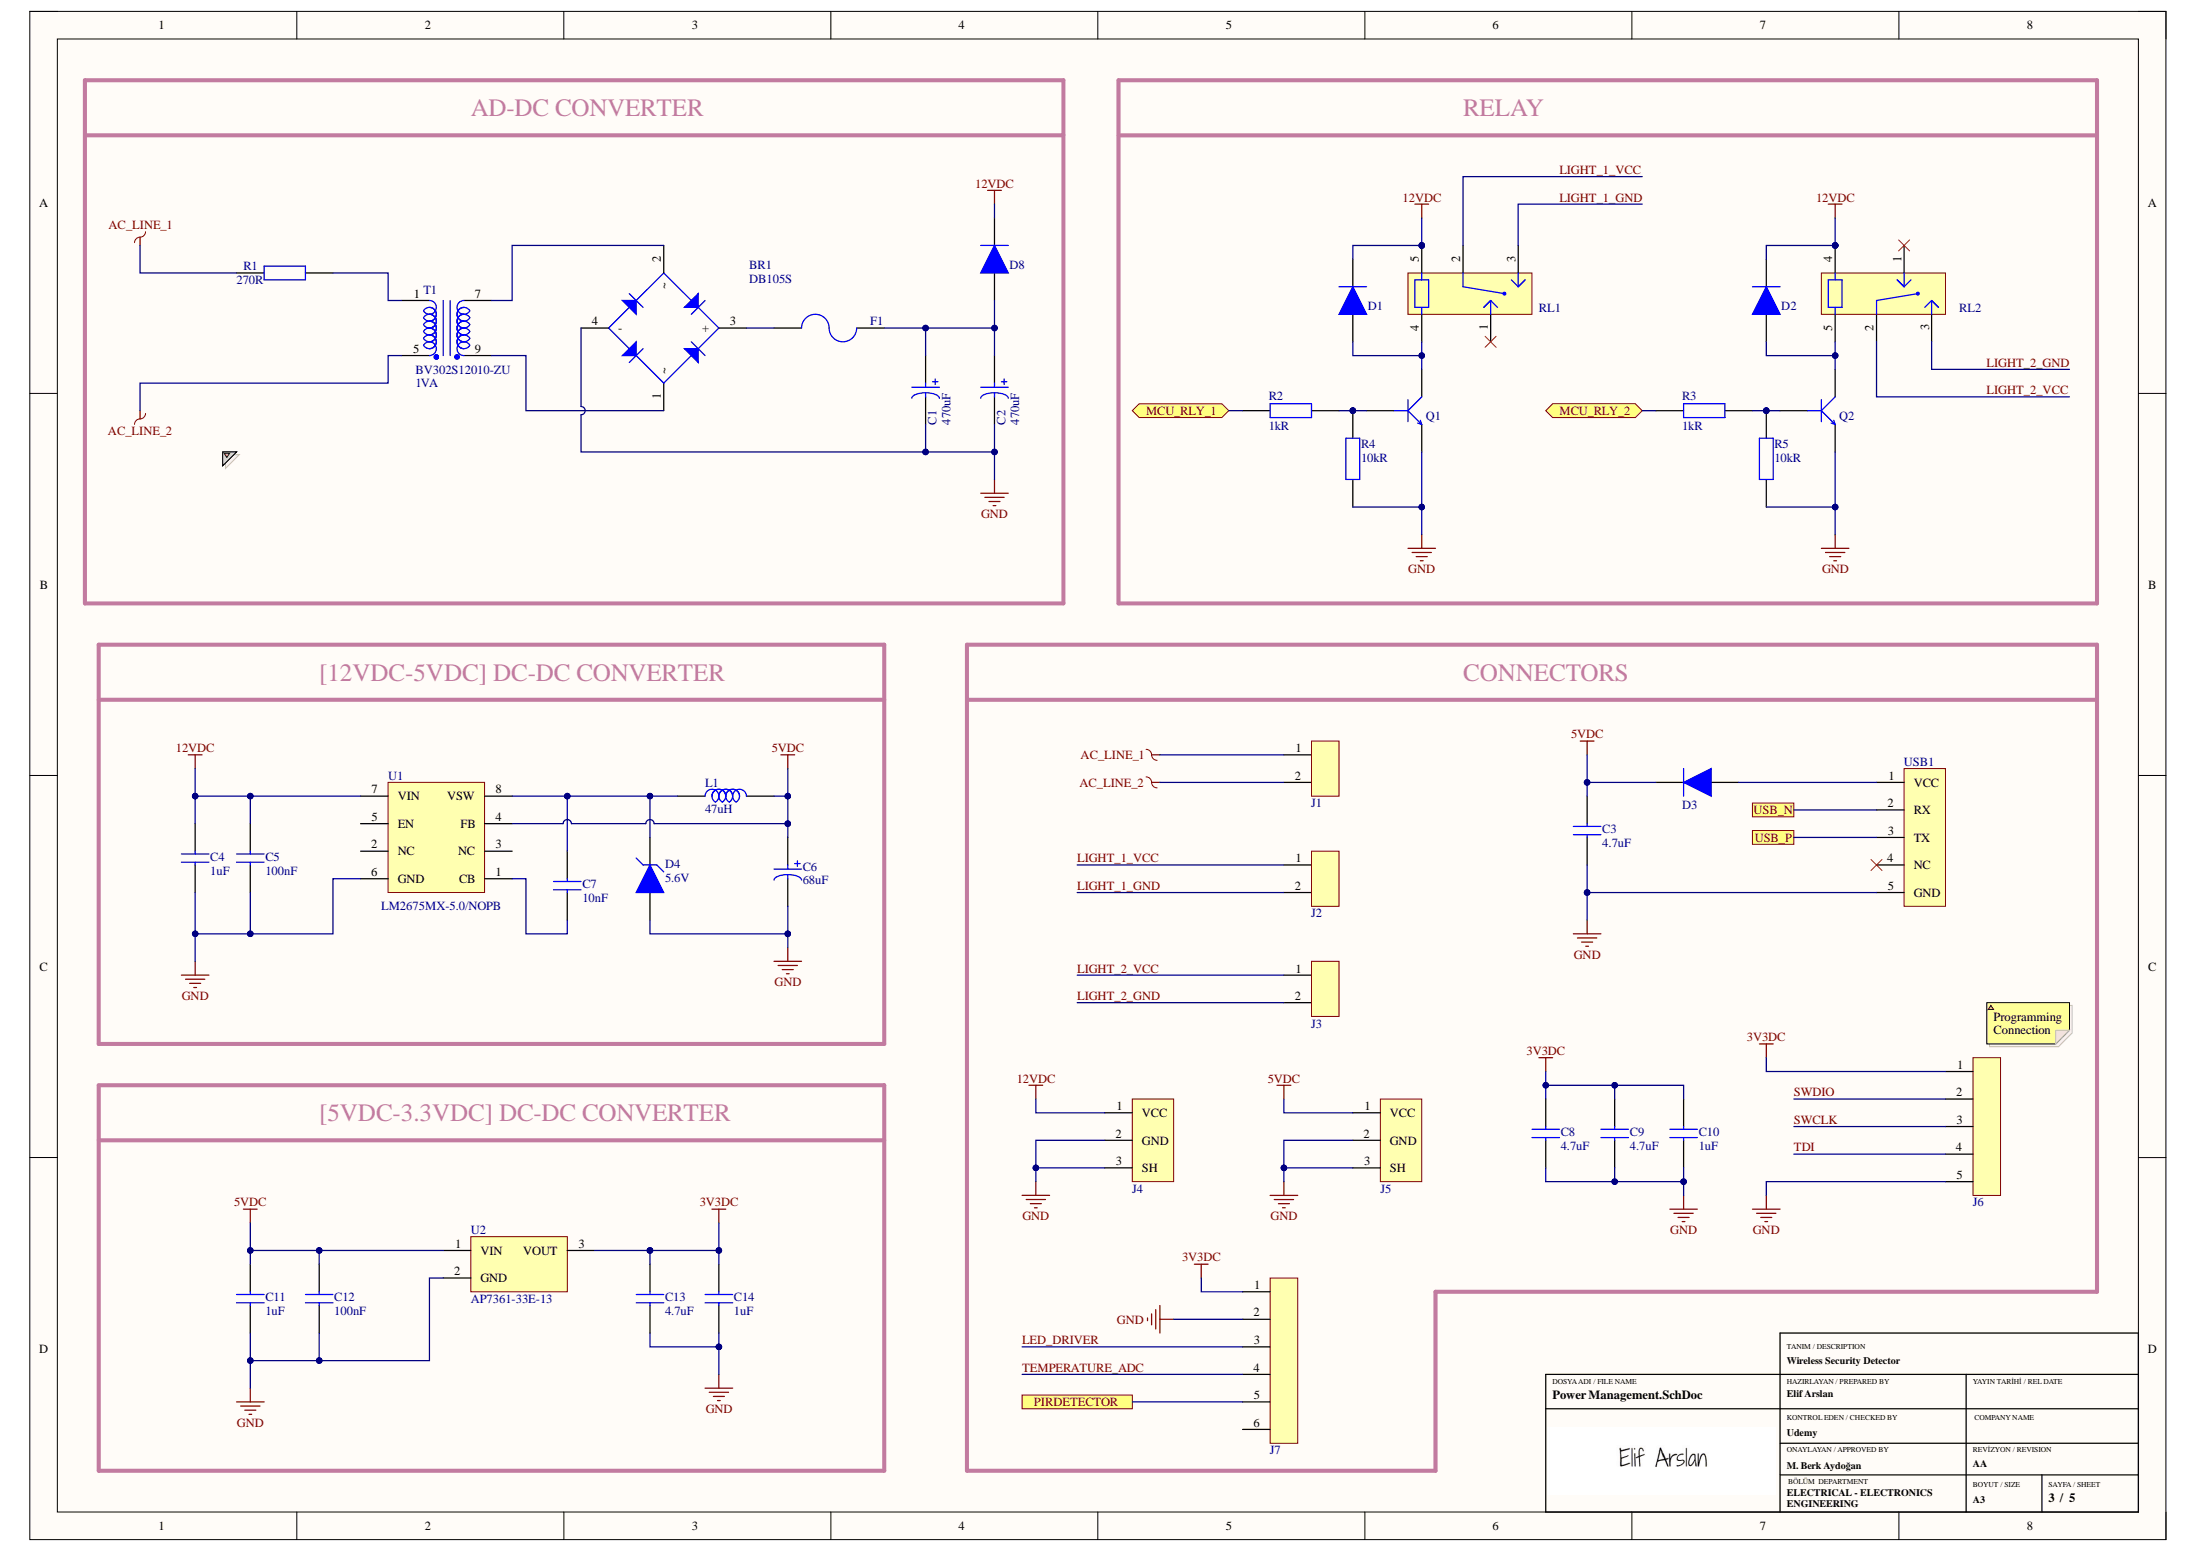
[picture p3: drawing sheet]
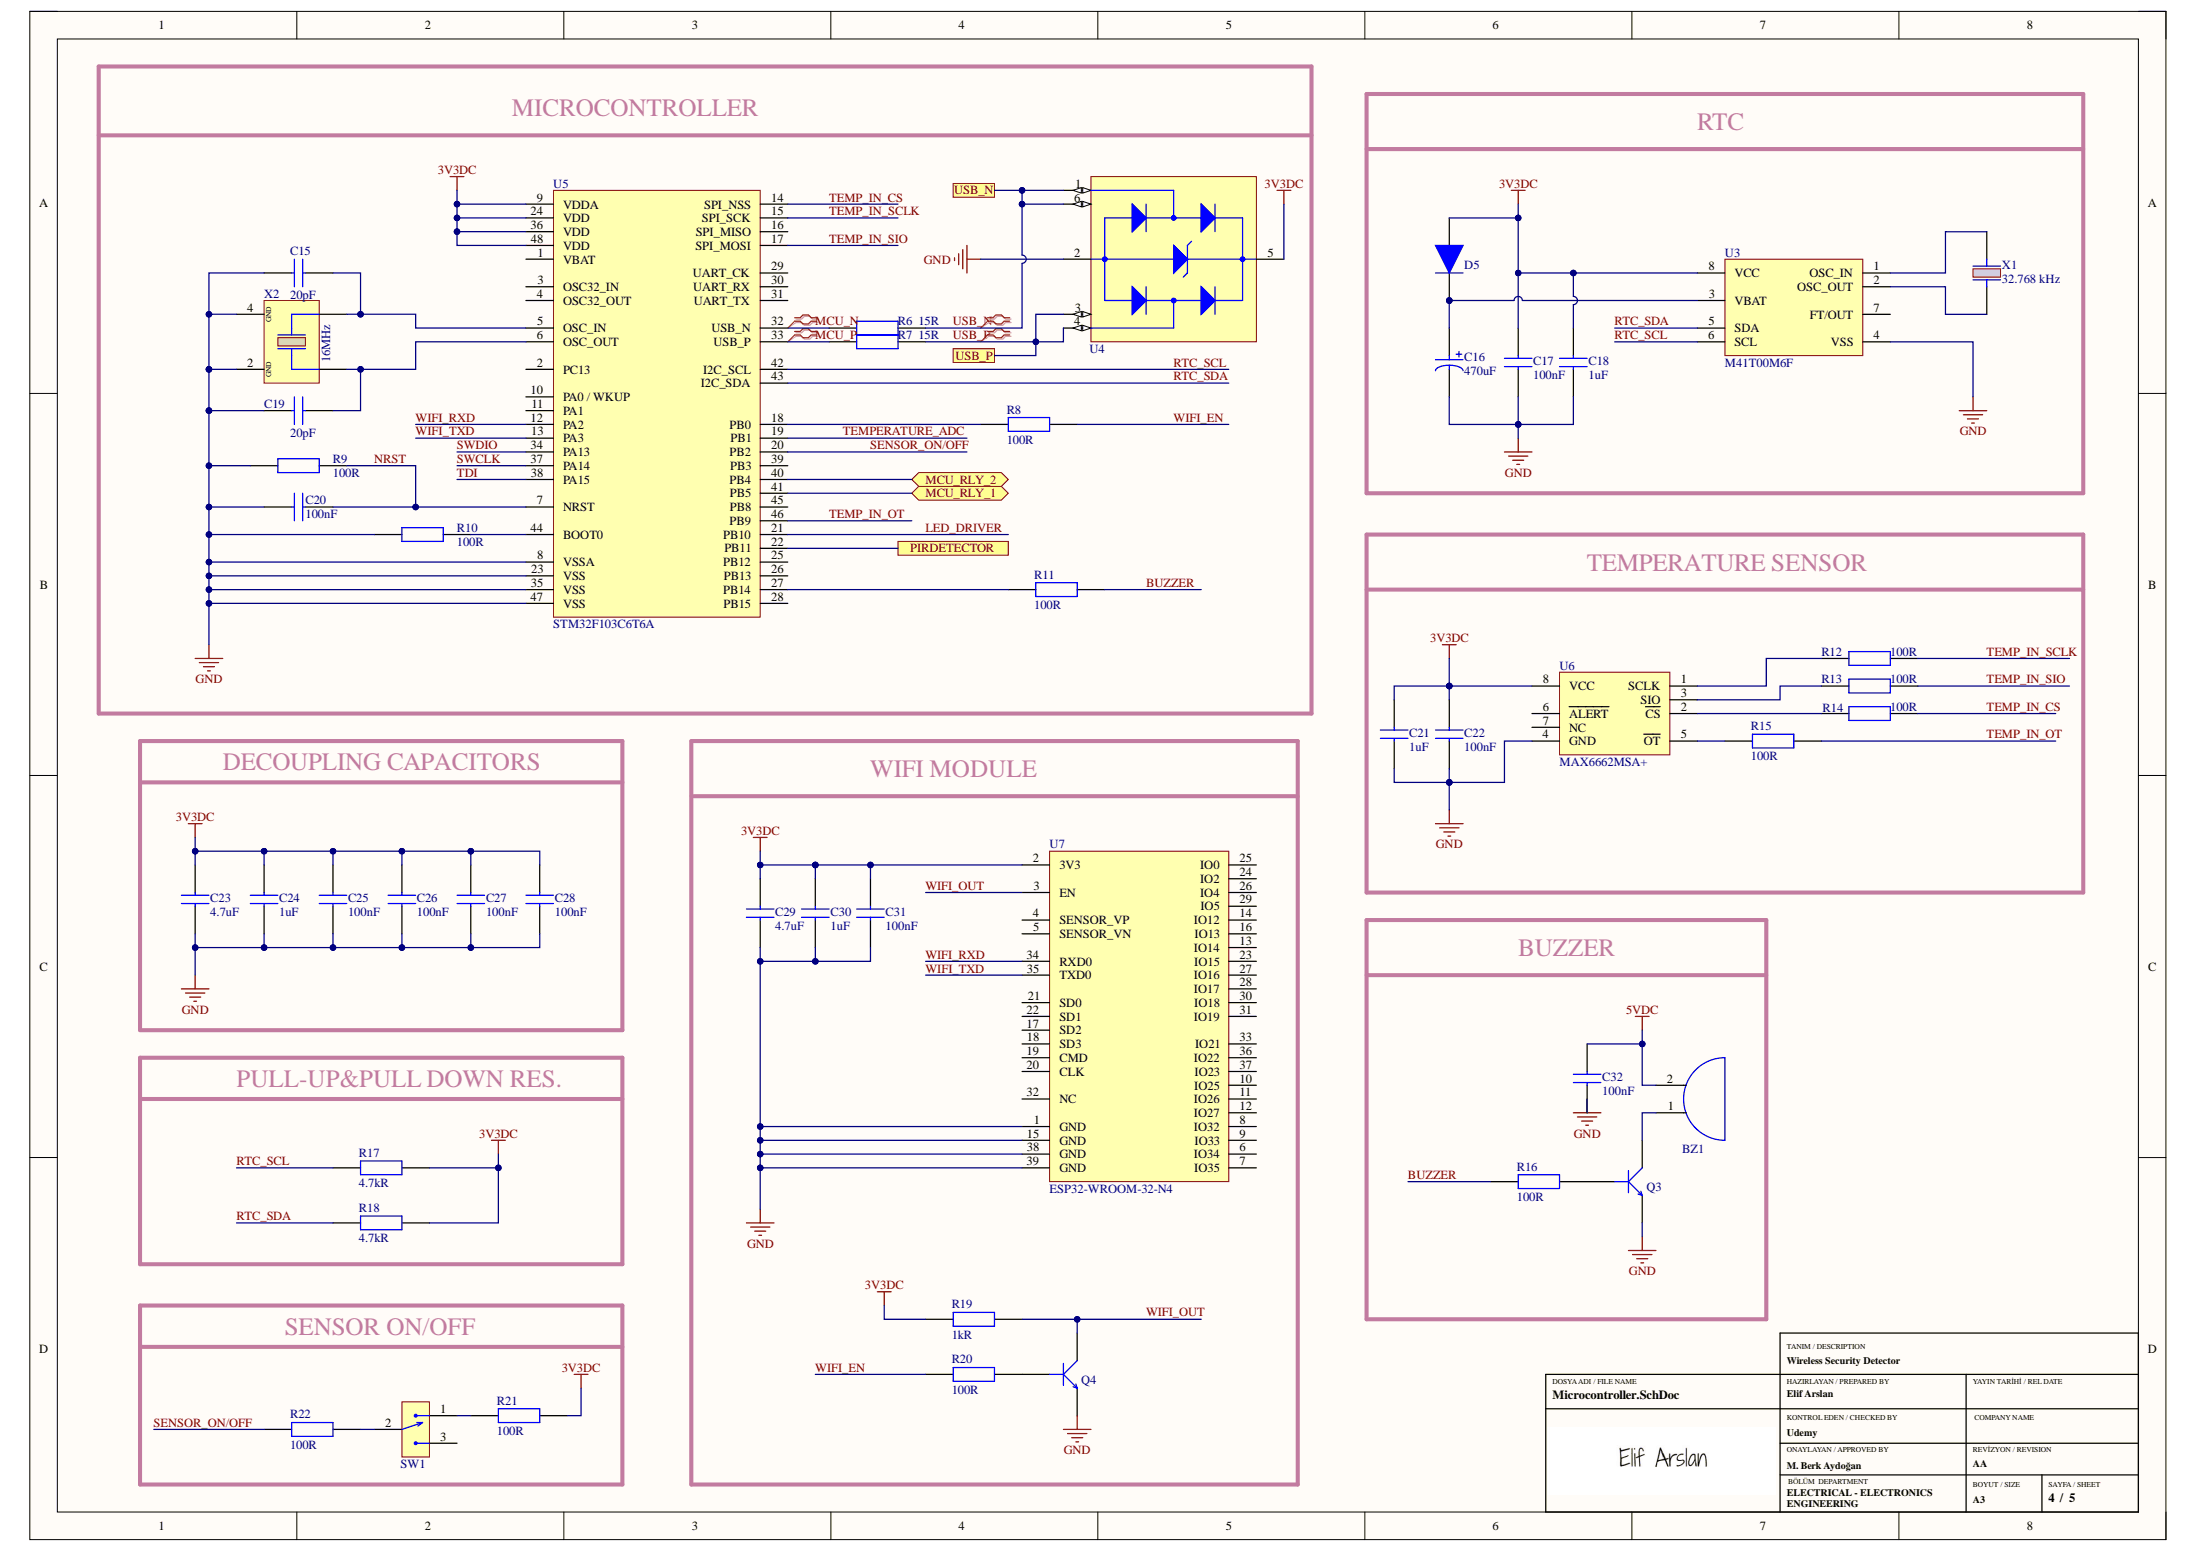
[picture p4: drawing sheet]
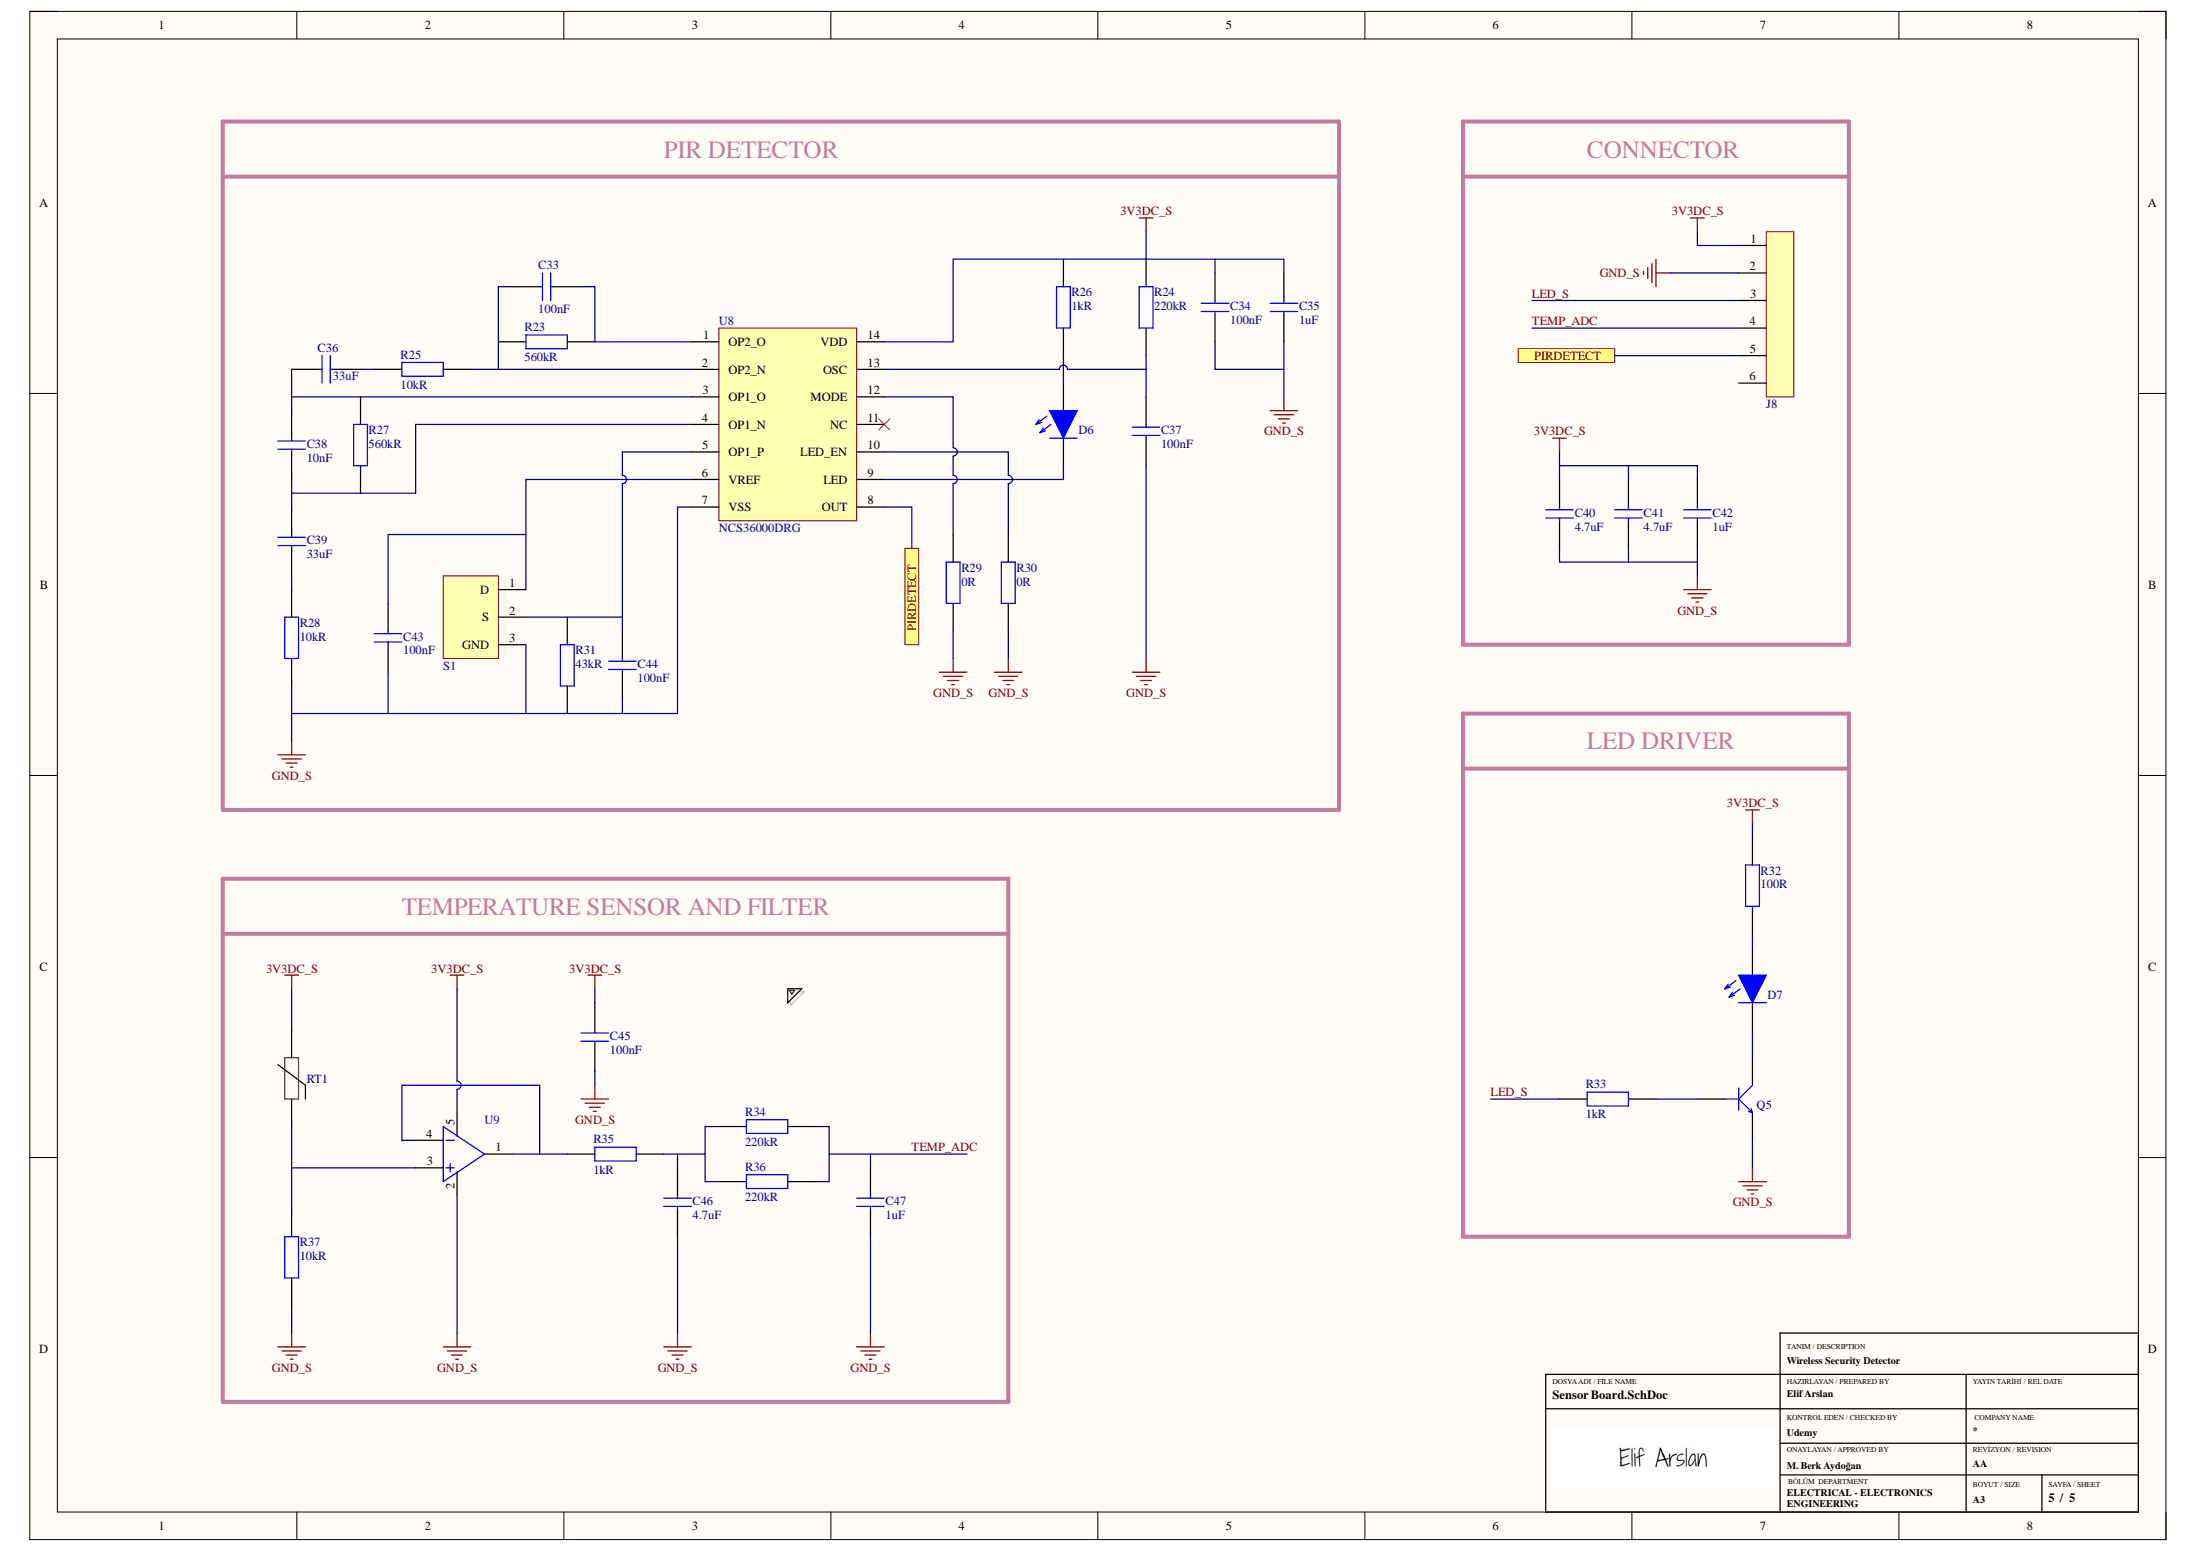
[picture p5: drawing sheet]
# Altium project UDEMY_ELİF_ARSLAN.PrjPcb
5 sheets, 127 parts. Net scope: global (net labels, ports and power ports of the same name join across sheets).
Board file: UDEMY_ELİF_ARSLAN.PcbDoc
Sheets:
  Cover.SchDoc
  Block Diagram.SchDoc
  Power Management.SchDoc
  Microcontroller.SchDoc
  Sensor Board.SchDoc

## Sheet Cover.SchDoc
size A3; ApprovedBy: M. Berk Aydoğan; CheckedBy: Udemy; Revision: AA; SheetNumber: 1; SheetTotal: 5; PageSize: A3; ProjectDescription: Wireless Security Detector; PreparedBy: Elif Arslan; TotalSheetSize: 1 / 2

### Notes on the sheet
- Sayfa Nu.
- Page No.
- İÇİNDEKİLER / CONTENTS
- Açıklama / Description
- Tarih
- Date
- REVİZYON / REVISION
- ÜRETİM NOTLARI / PRODUCTION NOTES
- 1
- 2
- Cover
- Block Diagram
- 1~5
- 3
- 13.09.2022
- End of Schematic
- 4
- Power Management
- 5
- Main Board and AUX board
- Microcontroller
- Sensor Board
- 6
- 7
- İLETİŞİM / CONTACT
- Elif ARSLAN
- elif-arslan58@hotmail.com
- Cell Phone Number

## Sheet Block Diagram.SchDoc
size A3; ApprovedBy: M. Berk Aydoğan; CheckedBy: Udemy; Revision: AA; SheetNumber: 2; SheetTotal: 2; PageSize: A3; ProjectDescription: Wireless Security Detector; PreparedBy: Elif Arslan

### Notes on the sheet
- 220V AC to 12V DC
- AC-DC CONVERTER
- BUZZER
- RELAY
- PWM
- I/O
- 12V & 5V DC OUTPUT
- 12V DC to 5V DC - 3.3V DC
- DC-DC CONVERTER
- MCU
- USB/UART
- USB
- SPI
- TEMPERATURE SENSOR
- SENSOR ON/OFF
- I2C
- UART
- RTC
- PROGRAMMING CONNECTOR
- Wi-Fi MODULE
- ADC
- PYROELECTRIC (PIR) SENSOR
- LED DRIVER CIRCUIT
- KOMPONENTLER:
  RTC: M41T0
  WIFI MODULE: ESP32-WROOM-32-N4
  PYRO SENSOR: LHI 878/3902
  TEMPERATURE OUTSIDE: TFPT1206L1002FM
  TEMPERATURE INSIDE: MAX6662MSA+
  MCU: STM32F103C6T6A
  RELAY: ALQ112
  BUZZER: CMI-9605IC-0580T
  SENSOR ON/OFF: EG1215AA
  AC-DC CONVERTER:
  Transformer(trafo): BV302S12010-ZU
  Bridge Diodes: DB105S
  DC-DC CONVERTER:
  5VDC: LM2675MX-5.0/NOPB
  3.3VDC: AP7361-33E-13
  LED DRIVER MOSFET: SSM3K2615R,LF
- HABERLEŞME PROTOKOLLERİ
  SENKRON VE ASENKRON
  UART
  USART
  I2C (SDA - SCL olarak iki hattı bulunur / hızları ayarlanabilir / master slave olarak kullanılabilir)
  SPI
- Resistors: RC0603FR-0710KL
  Capacitor: C0603C104K4RAC7867
  Electrolytic Cap: ALC70A471CF400
  Polymer Cap: PCR1E471MCL1GS
- KOMPONENT TEDARİK SİTELERİ
  Digi-Key
  Mouser
  Farnell
  RS Component
  LCSC
- 3D BODY SİTELERİ
  3DContentCentral
  GrabCAD
  SnapEDA

## Sheet Power Management.SchDoc
size A3; ApprovedBy: M. Berk Aydoğan; CheckedBy: Udemy; Revision: AA; SheetNumber: 3; SheetTotal: 5; PageSize: A3; ProjectDescription: Wireless Security Detector; PreparedBy: Elif Arslan

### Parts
BR1  DB105S  [DB105S]
C1  Capacitance: 470uF  [CAP_RADIAL_D10_P5]  (hidden comment: ESH477M050AL3AA)
C2  Capacitance: 470uF  [CAP_RADIAL_D10_P5]  (hidden comment: ESH477M050AL3AA)
C3  Capacitance: 4.7uF  [CAP_0805]  (hidden comment: CL21A475KAQNNNE)
C4  Capacitance: 1uF  [CAP_0805]  (hidden comment: CL21B105KBFNNNE)
C5  Capacitance: 100nF  [CAP_0805]  (hidden comment: CL21B104KBCNNNC)
C6  Capacitance: 68uF  [CAP_EEVseries]  (hidden comment: EEV686M035A9HAA)
C7  Capacitance: 10nF  [CAP_0603]  (hidden comment: 0603B103K160CT)
C8  Capacitance: 4.7uF  [CAP_0805]  (hidden comment: CL21A475KAQNNNE)
C9  Capacitance: 4.7uF  [CAP_0805]  (hidden comment: CL21A475KAQNNNE)
C10  Capacitance: 1uF  [CAP_0805]  (hidden comment: CL21B105KBFNNNE)
C11  Capacitance: 1uF  [CAP_0805]  (hidden comment: CL21B105KBFNNNE)
C12  Capacitance: 100nF  [CAP_0603]  (hidden comment: C0603C104K4RACTU)
C13  Capacitance: 4.7uF  [CAP_0805]  (hidden comment: CL21A475KAQNNNE)
C14  Capacitance: 1uF  [CAP_0805]  (hidden comment: CL21B105KBFNNNE)
D1  1N4148WS  [SOD323F]  (value not drawn)
D2  1N4148WS  [SOD323F]  (value not drawn)
D3  1N4148WS  [SOD323F]  (value not drawn)
D4  Voltage Rating (DC): 5.6V  [SMB]  (hidden comment: 1SMB5919BT3G)
D8  1N4148WS  [SOD323F]  (value not drawn)
F1  FUSE 3413.0216.22  [3413.0216.22]  (value not drawn)
J1  TBP01R1-508-02BE  [TBP01R1-508]  (value not drawn)
J2  TBP01R1-508-02BE  [TBP01R1-508]  (value not drawn)
J3  TBP01R1-508-02BE  [TBP01R1-508]  (value not drawn)
J4  PJ-037AH-SMT-TR  [JACK]  (value not drawn)
J5  PJ-037AH-SMT-TR  [JACK]  (value not drawn)
J6  SMH-105-02-L-S  [PINHEADER_1x5_RA]  (value not drawn)
J7  64800611622  [64800611622]  (value not drawn)
L1  Inductance: 47uH  [IND_1212]  (hidden comment: 78438335470)
Q1  MMBT3904-7-F  [SOT-23F]  (value not drawn)
Q2  MMBT3904-7-F  [SOT-23F]  (value not drawn)
R1  Resistance: 270R  [RES_AXIAL_W]  (hidden comment: 5WD27)
R2  Resistance: 1kR  [RES_0603]  (hidden comment: RC0603FR-071KL)
R3  Resistance: 1kR  [RES_0603]  (hidden comment: RC0603FR-071KL)
R4  Resistance: 10kR  [RES_0603]  (hidden comment: RC0603FR-0710KL)
R5  Resistance: 10kR  [RES_0603]  (hidden comment: RC0603FR-0710KL)
RL1  ALQ112  [ALQ112]  (value not drawn)
RL2  ALQ112  [ALQ112]  (value not drawn)
T1  BV302S12010-ZU  Rated Power: 1VA  [BV302S]
U1  LM2675MX-5.0/NOPB  [SOIC8]
U2  AP7361-33E-13  [SOT-223]
USB1  10118192-0001LF  [MICRO_B_USB]  (value not drawn)

### Blocks framed on the sheet
AD-DC CONVERTER: BR1 C1 C2 D8 F1 R1 T1
RELAY: D1 D2 Q1 Q2 R2-R5 RL1 RL2
[12VDC-5VDC] DC-DC CONVERTER: C4-C7 D4 L1 U1
CONNECTORS: C3 C8-C10 D3 J1-J7 USB1
[5VDC-3.3VDC] DC-DC CONVERTER: C11-C14 U2

### Ports
MCU_RLY_1 (bidir), MCU_RLY_2 (bidir), PIRDETECTOR, USB_N, USB_P

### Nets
3V3DC: C8.2 C9.2 C10.2 C13.2 C14.2 J6.1 J7.1 U2.3(VOUT)
5VDC: C3.2 C6.1 C11.2 C12.2 D3.1 J5.1(VCC) L1.2 U1.4(FB) U2.1(VIN)
12VDC: C4.2 C5.2 D1.1 D2.1 D8.1 J4.1(VCC) RL1.5 RL2.4 U1.7(VIN)
AC_LINE_1: J1.1 R1.1
AC_LINE_2: J1.2 T1.5
GND: BR1.4(-) C1.2 C2.2 C3.1 C4.1 C5.1 C6.2 C8.1 C9.1 C10.1 C11.1 C12.1 C13.1 C14.1 D4.A J4.2(GND) J4.3(SH) J5.2(GND) J5.3(SH) J6.5 J7.2 Q1.2(E) Q2.2(E) R4.1 R5.1 U1.6(GND) U2.2(GND) USB1.5(GND)
LED_DRIVER: J7.3
LIGHT_1_GND: J2.2 RL1.3
LIGHT_1_VCC: J2.1 RL1.2
LIGHT_2_GND: J3.2 RL2.3
LIGHT_2_VCC: J3.1 RL2.2
SWCLK: J6.3
SWDIO: J6.2
TDI: J6.4
TEMPERATURE_ADC: J7.4
USB_N: USB1.2(RX) ; port USB_N
USB_P: USB1.3(TX) ; port USB_P
NetBR1_1: BR1.1 T1.9
NetBR1_2: BR1.2 T1.7
NetBR1_3: BR1.3(+) F1.1
NetC1_1: C1.1 C2.1 D8.2 F1.2
NetC7_1: C7.1 U1.1(CB)
NetC7_2: C7.2 D4.C L1.1 U1.8(VSW)
NetD1_2: D1.2 Q1.3(C) RL1.4
NetD2_2: D2.2 Q2.3(C) RL2.5
NetD3_2: D3.2 USB1.1(VCC)
NetJ7_5: J7.5 ; port PIRDETECTOR
NetQ1_1: Q1.1(B) R2.2 R4.2
NetQ2_1: Q2.1(B) R3.2 R5.2
NetR1_2: R1.2 T1.1
NetR2_1: R2.1 ; port MCU_RLY_1
NetR3_1: R3.1 ; port MCU_RLY_2

Not connected (* = marked no-connect by the designer): J7 6; RL1 1*; RL2 1*; U1 2(NC) 3(NC) 5(EN); USB1 4(NC)*

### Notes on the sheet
- AC LINE >> 230VAC 50Hz
- (near J6) Programming Connection

## Sheet Microcontroller.SchDoc
size A3; ApprovedBy: M. Berk Aydoğan; CheckedBy: Udemy; Revision: AA; SheetNumber: 4; SheetTotal: 5; PageSize: A3; ProjectDescription: Wireless Security Detector; PreparedBy: Elif Arslan

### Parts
BZ1  CMI-9605IC-0580T  [CMI-9605IC]  (value not drawn)
C15  Capacitance: 20pF  [CAP_0603]  (hidden comment: CL10C200JB8NNNC)
C16  Capacitance: 470uF  [CAP_RADIAL_D10_P5]  (hidden comment: ESH477M050AL3AA)
C17  Capacitance: 100nF  [CAP_0805]  (hidden comment: CL21B104KBCNNNC)
C18  Capacitance: 1uF  [CAP_0805]  (hidden comment: CL21B105KBFNNNE)
C19  Capacitance: 20pF  [CAP_0603]  (hidden comment: CL10C200JB8NNNC)
C20  Capacitance: 100nF  [CAP_0603]  (hidden comment: C0603C104K4RACTU)
C21  Capacitance: 1uF  [CAP_0805]  (hidden comment: CL21B105KBFNNNE)
C22  Capacitance: 100nF  [CAP_0805]  (hidden comment: CL21B104KBCNNNC)
C23  Capacitance: 4.7uF  [CAP_0805]  (hidden comment: CL21A475KAQNNNE)
C24  Capacitance: 1uF  [CAP_0805]  (hidden comment: CL21B105KBFNNNE)
C25  Capacitance: 100nF  [CAP_0603]  (hidden comment: C0603C104K4RACTU)
C26  Capacitance: 100nF  [CAP_0603]  (hidden comment: C0603C104K4RACTU)
C27  Capacitance: 100nF  [CAP_0603]  (hidden comment: C0603C104K4RACTU)
C28  Capacitance: 100nF  [CAP_0603]  (hidden comment: C0603C104K4RACTU)
C29  Capacitance: 4.7uF  [CAP_0805]  (hidden comment: CL21A475KAQNNNE)
C30  Capacitance: 1uF  [CAP_0805]  (hidden comment: CL21B105KBFNNNE)
C31  Capacitance: 100nF  [CAP_0805]  (hidden comment: CL21B104KBCNNNC)
C32  Capacitance: 100nF  [CAP_0805]  (hidden comment: CL21B104KBCNNNC)
D5  1N4148WS  [SOD323F]  (value not drawn)
Q3  MMBT3904-7-F  [SOT-23F]  (value not drawn)
Q4  MMBT3904-7-F  [SOT-23F]  (value not drawn)
R6  Resistance: 15R  [RES_0603]  (hidden comment: RC0603JR-0715RL)
R7  Resistance: 15R  [RES_0603]  (hidden comment: RC0603JR-0715RL)
R8  Resistance: 100R  [RES_0603]  (hidden comment: RC0603JR-07100RL)
R9  Resistance: 100R  [RES_0603]  (hidden comment: RC0603JR-07100RL)
R10  Resistance: 100R  [RES_0603]  (hidden comment: RC0603JR-07100RL)
R11  Resistance: 100R  [RES_0603]  (hidden comment: RC0603JR-07100RL)
R12  Resistance: 100R  [RES_0603]  (hidden comment: RC0603JR-07100RL)
R13  Resistance: 100R  [RES_0603]  (hidden comment: RC0603JR-07100RL)
R14  Resistance: 100R  [RES_0603]  (hidden comment: RC0603JR-07100RL)
R15  Resistance: 100R  [RES_0603]  (hidden comment: RC0603JR-07100RL)
R16  Resistance: 100R  [RES_0603]  (hidden comment: RC0603JR-07100RL)
R17  Resistance: 4.7kR  [RES_0603]  (hidden comment: RC0603JR-074K7L)
R18  Resistance: 4.7kR  [RES_0603]  (hidden comment: RC0603JR-074K7L)
R19  Resistance: 1kR  [RES_0603]  (hidden comment: RC0603FR-071KL)
R20  Resistance: 100R  [RES_0603]  (hidden comment: RC0603JR-07100RL)
R21  Resistance: 100R  [RES_0603]  (hidden comment: RC0603JR-07100RL)
R22  Resistance: 100R  [RES_0603]  (hidden comment: RC0603JR-07100RL)
SW1  EG1215AA  [EG1215AA]  (value not drawn)
U3  M41T00M6F  [SOIC8]
U4  USBLC6-2SC6  [SOT-23-6L]  (value not drawn)
U5  STM32F103C6T6A  [LQFP-48]
U6  MAX6662MSA+  [SOIC8]
U7  ESP32-WROOM-32-N4  [ESP32-32E]
X1  Operating Frequency: 32.768 kHz  [ABS05]  (hidden comment: ABS05-32.768KHZ-T)
X2  Frequency: 16MHz  [ECS]  (hidden comment: ECS-160-20-30B-TR)

### Blocks framed on the sheet
MICROCONTROLLER: C15 C19 C20 R6-R11 U4 U5 X2
RTC: C16-C18 D5 U3 X1
TEMPERATURE SENSOR: C21 C22 R12-R15 U6
DECOUPLING CAPACITORS: C23-C28
WIFI MODULE: C29-C31 Q4 R19 R20 U7
BUZZER: BZ1 C32 Q3 R16
PULL-UP&PULL DOWN RES.: R17 R18
SENSOR ON/OFF: R21 R22 SW1

### Ports
MCU_RLY_1 (bidir), MCU_RLY_2 (bidir), PIRDETECTOR, USB_N, USB_P

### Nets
3V3DC: C17.2 C18.2 C21.2 C22.2 C23.2 C24.2 C25.2 C26.2 C27.2 C28.2 C29.2 C30.2 C31.2 D5.2 R17.2 R18.2 R19.1 R21.2 U3.8(VCC) U4.5(VBUS) U5.9(VDDA) U5.24(VDD) U5.36(VDD) U5.48(VDD) U6.8(VCC) U7.2(3V3)
5VDC: BZ1.2 C32.1
GND: C15.2 C16.2 C17.1 C18.1 C19.1 C20.2 C21.1 C22.1 C23.1 C24.1 C25.1 C26.1 C27.1 C28.1 C29.1 C30.1 C31.1 C32.2 Q3.2(E) Q4.2(E) R9.1 R10.1 U3.4(VSS) U4.2(GND) U5.8(VSSA) U5.23(VSS) U5.35(VSS) U5.47(VSS) U6.4(GND) U7.1(GND) U7.15(GND) U7.38(GND) U7.39(GND) X2.2(GND) X2.4(GND)
BUZZER: R11.2 R16.1
LED_DRIVER: U5.21(PB10)
MCU_N: R6.1 U5.32(USB_N)
MCU_P: R7.1 U5.33(USB_P)
NRST: C20.1 R9.2 U5.7(NRST)
RTC_SCL: R17.1 U3.6(SCL) U5.42(I2C_SCL)
RTC_SDA: R18.1 U3.5(SDA) U5.43(I2C_SDA)
SENSOR_ON/OFF: R22.2 U5.20(PB2)
SWCLK: U5.37(PA14)
SWDIO: U5.34(PA13)
TDI: U5.38(PA15)
TEMP_IN_CS: R14.2 U5.14(SPI_NSS)
TEMP_IN_OT: R15.2 U5.46(PB9)
TEMP_IN_SCLK: R12.2 U5.15(SPI_SCK)
TEMP_IN_SIO: R13.2 U5.17(SPI_MOSI)
TEMPERATURE_ADC: U5.19(PB1)
USB_N: R6.2 U4.1(I/O1_IN) U4.6(I/O1_OUT) ; port USB_N
USB_P: R7.2 U4.3(I/O2_IN) U4.4(I/O2_OUT) ; port USB_P
WIFI_EN: R8.2 R20.1
WIFI_OUT: Q4.3(C) R19.2 U7.3(EN)
WIFI_RXD: U5.12(PA2) U7.34(RXD0)
WIFI_TXD: U5.13(PA3) U7.35(TXD0)
NetBZ1_1: BZ1.1 Q3.3(C)
NetC15_1: C15.1 U5.5(OSC_IN) X2.3
NetC16_1: C16.1 D5.1 U3.3(VBAT)
NetC19_2: C19.2 U5.6(OSC_OUT) X2.1
NetJ7_5: U5.22(PB11) ; port PIRDETECTOR
NetQ3_1: Q3.1(B) R16.2
NetQ4_1: Q4.1(B) R20.2
NetR2_1: U5.41(PB5) ; port MCU_RLY_1
NetR3_1: U5.40(PB4) ; port MCU_RLY_2
NetR8_1: R8.1 U5.18(PB0)
NetR10_2: R10.2 U5.44(BOOT0)
NetR11_1: R11.1 U5.27(PB14)
NetR12_1: R12.1 U6.1(SCLK)
NetR13_1: R13.1 U6.3(SIO)
NetR14_1: R14.1 U6.2(~{CS})
NetR15_1: R15.1 U6.5(~{OT})
NetR21_1: R21.1 SW1.1
NetR22_1: R22.1 SW1.2
NetU3_1: U3.1(OSC_IN) X1.2
NetU3_2: U3.2(OSC_OUT) X1.1

Not connected (* = marked no-connect by the designer): SW1 3; U3 7(FT/OUT); U5 1(VBAT) 2(PC13) 3(OSC32_IN) 4(OSC32_OUT) 10(PA0_/_WKUP) 11(PA1) 16(SPI_MISO) 25(PB12) 26(PB13) 28(PB15) 29(UART_CK) 30(UART_RX) 31(UART_TX) 39(PB3) 45(PB8); U6 6(~{ALERT}) 7(NC); U7 4(SENSOR_VP) 5(SENSOR_VN) 6(IO34) 7(IO35) 8(IO32) 9(IO33) 10(IO25) 11(IO26) 12(IO27) 13(IO14) 14(IO12) 16(IO13) 17(SD2) 18(SD3) 19(CMD) 20(CLK) 21(SD0) 22(SD1) 23(IO15) 24(IO2) 25(IO0) 26(IO4) 27(IO16) 28(IO17) 29(IO5) 30(IO18) 31(IO19) 32(NC) 33(IO21) 36(IO22) 37(IO23)

### Layout directives
differential pair: MCU_N, MCU_P, USB_N, USB_P

## Sheet Sensor Board.SchDoc
size A3; ApprovedBy: M. Berk Aydoğan; CheckedBy: Udemy; Revision: AA; SheetNumber: 5; SheetTotal: 5; PageSize: A3; ProjectDescription: Wireless Security Detector; PreparedBy: Elif Arslan

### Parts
C33  Capacitance: 100nF  [CAP_0603]  (hidden comment: C0603C104K4RACTU)
C34  Capacitance: 100nF  [CAP_0603]  (hidden comment: C0603C104K4RACTU)
C35  Capacitance: 1uF  [CAP_0805]  (hidden comment: CL21B105KBFNNNE)
C36  Capacitance: 33uF  [RES_1206]  (hidden comment: C3216X5R1E336M160AC)
C37  Capacitance: 100nF  [CAP_0603]  (hidden comment: C0603C104K4RACTU)
C38  Capacitance: 10nF  [CAP_0603]  (hidden comment: 0603B103K160CT)
C39  Capacitance: 33uF  [RES_1206]  (hidden comment: C3216X5R1E336M160AC)
C40  Capacitance: 4.7uF  [CAP_0805]  (hidden comment: CL21A475KAQNNNE)
C41  Capacitance: 4.7uF  [CAP_0805]  (hidden comment: CL21A475KAQNNNE)
C42  Capacitance: 1uF  [CAP_0805]  (hidden comment: CL21B105KBFNNNE)
C43  Capacitance: 100nF  [CAP_0603]  (hidden comment: C0603C104K4RACTU)
C44  Capacitance: 100nF  [CAP_0603]  (hidden comment: C0603C104K4RACTU)
C45  Capacitance: 100nF  [CAP_0603]  (hidden comment: C0603C104K4RACTU)
C46  Capacitance: 4.7uF  [CAP_0805]  (hidden comment: CL21A475KAQNNNE)
C47  Capacitance: 1uF  [CAP_0805]  (hidden comment: CL21B105KBFNNNE)
D6  LTST-C171GKT  [LED_GREEN_0805]  (value not drawn)
D7  LH R974-LP-1-0-20-R18  [LED_RED_0805]  (value not drawn)
J8  64800611622  [64800611622]  (value not drawn)
Q5  MMBT3904-7-F  [SOT-23F]  (value not drawn)
R23  Resistance: 560kR  [RES_0603]  (hidden comment: RC0603JR-07560KL)
R24  Resistance: 220kR  [RES_0603]  (hidden comment: RC0603JR-07220KL)
R25  Resistance: 10kR  [RES_0603]  (hidden comment: RC0603FR-0710KL)
R26  Resistance: 1kR  [RES_0603]  (hidden comment: RC0603FR-071KL)
R27  Resistance: 560kR  [RES_0603]  (hidden comment: RC0603JR-07560KL)
R28  Resistance: 10kR  [RES_0603]  (hidden comment: RC0603FR-0710KL)
R29  Resistance: 0R  [RES_0603]  (hidden comment: RC0603JR-070RL)
R30  Resistance: 0R  [RES_0603]  (hidden comment: RC0603JR-070RL)
R31  Resistance: 43kR  [RES_0603]  (hidden comment: RC0603JR-0743KL)
R32  Resistance: 100R  [RES_0603]  (hidden comment: RC0603JR-07100RL)
R33  Resistance: 1kR  [RES_0603]  (hidden comment: RC0603FR-071KL)
R34  Resistance: 220kR  [RES_0603]  (hidden comment: RC0603JR-07220KL)
R35  Resistance: 1kR  [RES_0603]  (hidden comment: RC0603FR-071KL)
R36  Resistance: 220kR  [RES_0603]  (hidden comment: RC0603JR-07220KL)
R37  Resistance: 10kR  [RES_0603]  (hidden comment: RC0603FR-0710KL)
RT1  TFPT1206L1002FM  [RES_1206]  (value not drawn)
S1  LHI 878/3902  [LHI 878]  (value not drawn)
U8  NCS36000DRG  [SOIC14]
U9  OPA314AIDBVR  [SOT23-5]  (value not drawn)

### Blocks framed on the sheet
PIR DETECTOR: C33-C39 C43 C44 D6 R23-R31 S1 U8
CONNECTOR: C40-C42 J8
LED DRIVER: D7 Q5 R32 R33
TEMPERATURE SENSOR AND FILTER: C45-C47 R34-R37 RT1 U9

### Ports
PIRDETECT

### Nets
3V3DC_S: C34.2 C35.2 C40.2 C41.2 C42.2 C45.2 J8.1 R24.2 R26.2 R32.2 RT1.2 U8.14(VDD) U9.5
GND_S: C34.1 C35.1 C37.1 C40.1 C41.1 C42.1 C43.1 C44.1 C45.1 C46.1 C47.1 J8.2 Q5.2(E) R28.1 R29.1 R30.1 R31.1 R37.1 S1.3(GND) U8.7(VSS) U9.2
LED_S: J8.3 R33.1
TEMP_ADC: C47.2 J8.4 R34.2 R36.2
NetC33_1: C33.1 R23.1 R25.2 U8.2(OP2_N)
NetC33_2: C33.2 R23.2 U8.1(OP2_O)
NetC36_1: C36.1 C38.2 R27.2 U8.3(OP1_O)
NetC36_2: C36.2 R25.1
NetC37_2: C37.2 R24.1 U8.13(OSC)
NetC38_1: C38.1 C39.2 R27.1 U8.4(OP1_N)
NetC39_1: C39.1 R28.2
NetC43_2: C43.2 S1.1(D) U8.6(VREF)
NetC44_2: C44.2 R31.2 S1.2(S) U8.5(OP1_P)
NetC46_2: C46.2 R34.1 R35.2 R36.1
NetD6_1: D6.1 U8.9(LED)
NetD6_2: D6.2 R26.1
NetD7_1: D7.1 Q5.3(C)
NetD7_2: D7.2 R32.1
NetJ8_5: J8.5 U8.8(OUT) ; port PIRDETECT
NetQ5_1: Q5.1(B) R33.2
NetR29_2: R29.2 U8.12(MODE)
NetR30_2: R30.2 U8.10(LED_EN)
NetR35_1: R35.1 U9.1 U9.4
NetR37_2: R37.2 RT1.1 U9.3

Not connected (* = marked no-connect by the designer): J8 6; U8 11(NC)*

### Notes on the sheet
- Filtre için 2 tane RC devre kullanıldı.

## Nets that join several sheets
3V3DC: Power Management (8 pins), Microcontroller (26 pins)
5VDC: Power Management (9 pins), Microcontroller (BZ1.2 C32.1)
GND: Power Management (28 pins), Microcontroller (35 pins)
LED_DRIVER: Power Management (J7.3), Microcontroller (U5.21)
NetJ7_5: Power Management (J7.5), Microcontroller (U5.22)
NetR2_1: Power Management (R2.1), Microcontroller (U5.41)
NetR3_1: Power Management (R3.1), Microcontroller (U5.40)
SWCLK: Power Management (J6.3), Microcontroller (U5.37)
SWDIO: Power Management (J6.2), Microcontroller (U5.34)
TDI: Power Management (J6.4), Microcontroller (U5.38)
TEMPERATURE_ADC: Power Management (J7.4), Microcontroller (U5.19)
USB_N: Power Management (USB1.2), Microcontroller (R6.2 U4.1 U4.6)
USB_P: Power Management (USB1.3), Microcontroller (R7.2 U4.3 U4.4)

## Assembly variants
220V_Sebeke_Girisli: all parts fitted
12V_Adaptor_Girisli: not fitted BR1 C1 C2 D8 F1 J1 R1 T1
